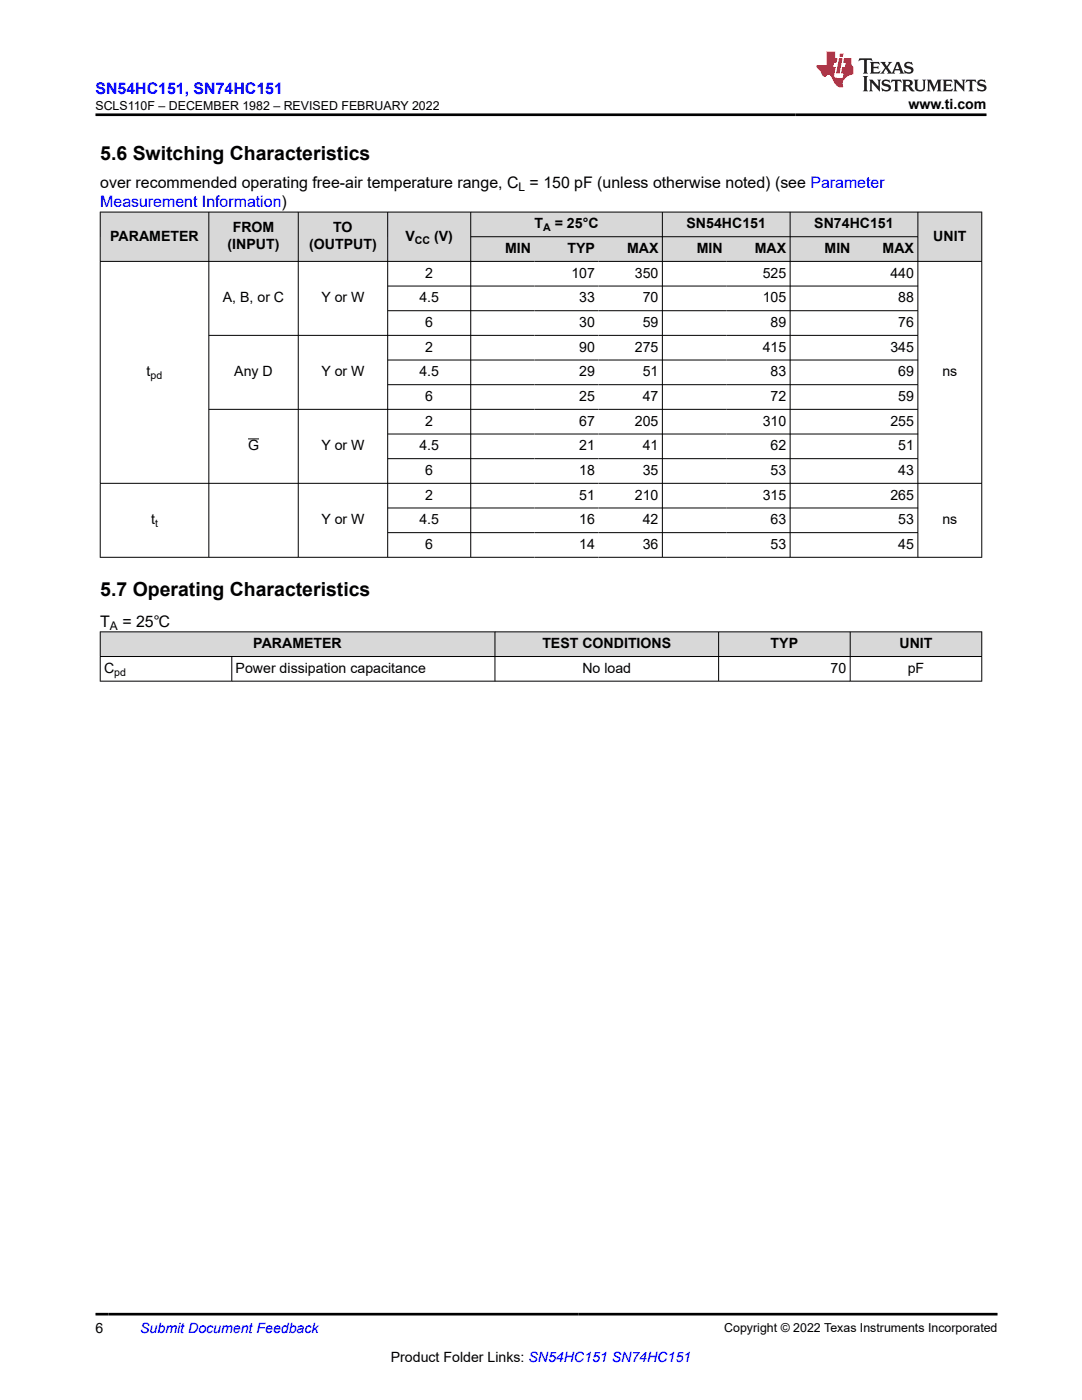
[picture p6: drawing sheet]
<svg xmlns="http://www.w3.org/2000/svg" width="216mm" height="279mm" viewBox="0 0 216 279" stroke-linecap="round" stroke-linejoin="round" font-family="sans-serif">
<g fill="#d8d8d8">
<path d="M20 42.3h175.9v4.9h-175.9z" fill-rule="evenodd"/>
<path d="M20.1 42.4h21.5v9.7h-21.5z" fill-rule="evenodd"/>
<path d="M41.7 42.4h17.8v9.7h-17.8z" fill-rule="evenodd"/>
<path d="M59.6 42.4h17.7v9.7h-17.7z" fill-rule="evenodd"/>
<path d="M77.4 42.4h16.5v9.7h-16.5z" fill-rule="evenodd"/>
<path d="M94 42.4h38.1v4.8h-38.1z" fill-rule="evenodd"/>
<path d="M132.2 42.4h25.4v4.8h-25.4z" fill-rule="evenodd"/>
<path d="M157.7 42.4h25.4v4.8h-25.4z" fill-rule="evenodd"/>
<path d="M183.2 42.4h12.6v9.7h-12.6z" fill-rule="evenodd"/>
<path d="M94 47.3h12.7v4.8h-12.7z" fill-rule="evenodd"/>
<path d="M106.7 47.3h12.7v4.8h-12.7z" fill-rule="evenodd"/>
<path d="M119.4 47.3h12.7v4.8h-12.7z" fill-rule="evenodd"/>
<path d="M132.2 47.3h12.7v4.8h-12.7z" fill-rule="evenodd"/>
<path d="M144.9 47.3h12.7v4.8h-12.7z" fill-rule="evenodd"/>
<path d="M157.7 47.3h12.7v4.8h-12.7z" fill-rule="evenodd"/>
<path d="M170.4 47.3h12.7v4.8h-12.7z" fill-rule="evenodd"/>
</g>
<g fill="none" stroke="#000" stroke-width=".2">
<path d="M19.9 42.3h176.1M19.9 52.2h176.1M20 42.3v69M41.7 42.3v69M59.5 42.3v69M77.4 42.3v69M77.4 57.1h105.8M93.9 42.3v69M93.9 47.2h89.3M132.2 42.3v69M157.7 42.3v69M183.2 42.3v69"/>
<path d="M195.9 42.3v69M41.7 66.9h141.5M77.4 62h105.8M77.4 71.9h105.8M77.4 76.8h105.8M19.9 96.5h176.1M41.7 81.7h141.5M49.5 87.6h2.2M77.4 86.6h105.8M77.4 91.5h105.8M19.9 111.2h176.1M77.4 101.4h105.8"/>
<path d="M77.4 106.3h105.8"/>
</g>
<g fill="#d8d8d8">
<path d="M20 126.1h175.9v4.9h-175.9z" fill-rule="evenodd"/>
<path d="M20.1 126.2h78.6v4.8h-78.6z" fill-rule="evenodd"/>
<path d="M98.8 126.2h44.5v4.8h-44.5z" fill-rule="evenodd"/>
<path d="M143.5 126.2h26.1v4.8h-26.1z" fill-rule="evenodd"/>
<path d="M169.7 126.2h26.1v4.8h-26.1z" fill-rule="evenodd"/>
</g>
<path d="M19.9 126.1h176.1M19.9 131h176.1M19.9 135.9h176.1M20 126v10M46.3 131v5M98.8 126v10M143.4 126v10M169.6 126v10M195.9 126v10" fill="none" stroke="#000" stroke-width=".2"/>
<path d="M171.5 11.6l-.2 .6 .5-.2h.6v.1v2.2l-.2 .4h1l-.2-.4v-2.2v-.1h.5l.5 .2-.1-.6zM173.6 12.4l.2 .3v1.6l-.2 .4h1.9l.1-.6a1.08 1.08 0 0 1-1.3 .2v-.7h.6l.4 .2v-.7l-.4 .2h-.6v-.5l.2-.2a1 1 0 0 1 1 .3l-.1-.5zM175.7 12.4l.9 1.1-1 1.2h.9l-.2-.2 .5-.8 .4 .8-.2 .2h1.6l-.2-.2 .2-.5h.9l.1 .5-.1 .2h.9l-.2-.4-.8-1.9h-.5l-.9 2.1-.9-1.1 .9-1h-.8l.2 .2-.4 .6-.4-.6 .2-.2zM179 12.8l.4 1h-.7zM180.7 12.5a.65 .65 0 0 0-.2 .7 .65 .65 0 0 0 .6 .5l.6 .1 .1 .3a.79 .79 0 0 1-.7 .4 .79 .79 0 0 1-.7-.5l.1 .7 .2-.1a.93 .93 0 0 0 1.1 0 .93 .93 0 0 0 .4-.9 1.46 1.46 0 0 0-1.2-.6l-.1-.3a1.09 1.09 0 0 1 1.2 .2l-.2-.6-.1 .1-.5-.2zM172.2 15.2l.2 .4v2.2l-.2 .4h1l-.2-.4v-2.2l.2-.4zM173.4 15.9l.2 .4v1.5l-.2 .4h.8l-.3-.4 .1-1.3 1.6 1.8v-2l.2-.4h-.7l.1 .2 .1 1.1-1.2-1.3zM176.2 16a.65 .65 0 0 0-.2 .8 .65 .65 0 0 0 .6 .4l.6 .2 .1 .2a.79 .79 0 0 1-.7 .4 .79 .79 0 0 1-.7-.5l.1 .7 .2-.1a.93 .93 0 0 0 1.1 .1 .93 .93 0 0 0 .4-1 1.46 1.46 0 0 0-1.2-.5l-.1-.4a1.09 1.09 0 0 1 1.2 .2l-.1-.6-.2 .1-.5-.1zM177.9 15.9l-.1 .6a.63 .63 0 0 1 .8-.3v1.6l-.3 .4h1l-.2-.4v-1.6a.66 .66 0 0 1 .8 .3l-.1-.6zM180 15.9l.2 .4v1.5l-.2 .4h1l-.2-.2-.1-.7h.5l.1 .2a.79 .79 0 0 0 1.2 .6l-1-.9a.61 .61 0 0 0 .6-.6 .61 .61 0 0 0-.5-.7zM180.8 16.2h.1a.47 .47 0 0 1 .5 .1 .47 .47 0 0 1 .1 .5l-.1 .1-.7 .1zM182.3 15.9l.2 .2a2.27 2.27 0 0 0 .4 2 1.04 1.04 0 0 0 1.7-.7v-1.3l.2-.2h-.8l.2 .4v1.1a.6 .6 0 0 1-.6 .6 .6 .6 0 0 1-.6-.6v-1.1l.3-.4zM184.9 15.9l.2 .4v1.5l-.2 .4h.8l-.3-.4v-1.4l.9 1.9 .9-1.9v1.4l-.3 .4h1l-.2-.4v-1.5l.2-.4h-.8l-.7 1.5-.6-1.5zM188.1 15.9l.2 .4v1.5l-.2 .4h1.9l.1-.6a1.09 1.09 0 0 1-1.3 .2v-.7h.6l.4 .2v-.6l-.4 .2h-.6v-.6l.2-.1a1.01 1.01 0 0 1 1 .3l-.1-.6zM190.2 15.9l.3 .4v1.5l-.3 .4h.8l-.2-.4v-1.3l1.6 1.8v-2l.2-.4h-.7l.2 .2v1.1l-1.2-1.3zM192.8 15.9l-.1 .6a.63 .63 0 0 1 .8-.3v1.6l-.3 .4h1l-.2-.4v-1.6a.66 .66 0 0 1 .8 .3l-.1-.6zM195.2 16a.65 .65 0 0 0-.2 .8 .65 .65 0 0 0 .6 .4l.6 .2 .2 .2a.79 .79 0 0 1-.7 .4 .79 .79 0 0 1-.7-.5l.1 .7 .2-.1a.93 .93 0 0 0 1 .1 .93 .93 0 0 0 .5-1 1.46 1.46 0 0 0-1.3-.5v-.4a1.09 1.09 0 0 1 1.2 .2l-.2-.6-.2 .1-.5-.1z" fill="#231f20"/>
<path d="M164.9 10.3v2.7h-2l.1 .4 .8 1a.95 .95 0 0 0 1 .9 .59 .59 0 0 1 .5-.4 .59 .59 0 0 1 .5 .3l.4 .8a1.59 1.59 0 0 0 2.1 1.4 1.61 1.61 0 0 1 1-2.3l1-.3-.1-1.5a1.59 1.59 0 0 1-.3-1.7h-1.5l-.2 .9h.6l-.2 .9h-.5l-.2 .9v.3l.4 .1-.1 .9h-.7a.73 .73 0 0 1-1-.7l.3-1.5h-.5l.1-.9h.5l.2-.9h-.5v-1.3zM167.4 11.6l-.6 3.1h.7l.6-3.1zM167.6 10.7l-.1 .6h.7l.1-.6z" fill="#ed1c24"/>
<path d="M19 22.9h177.8M19 262.3h180" fill="none" stroke="#000" stroke-width=".53"/>
<g font-size="3.9">
<text x="20" y="32">5.6 Switching Characteristics</text>
<text x="20" y="118.9">5.7 Operating Characteristics</text>
</g>
<g font-size="3.2" fill="#00f">
<text x="19" y="18.7">SN54HC151, SN74HC151</text>
<text x="20" y="41.3">Measurement Information)</text>
</g>
<g font-size="3.2">
<text x="20" y="37.5">over recommended operating free-air temperature range, C = 150 pF (unless otherwise noted) (see Parameter</text>
<text x="20" y="125">T</text>
<text x="24.4" y="125">= 25℃</text>
</g>
<g font-size="2.8">
<text x="181.3" y="21.8">www.ti.com</text>
<text x="46.4" y="46.4">FROM</text>
<text x="66.5" y="46.4">TO</text>
<text x="106.7" y="45.6">T</text>
<text x="110.7" y="45.6">= 25°C</text>
<text x="137" y="45.6">SN54HC151</text>
<text x="162.5" y="45.6">SN74HC151</text>
<text x="22" y="48.1">PARAMETER</text>
<text x="45.4" y="49.8">(INPUT)</text>
<text x="61.7" y="49.8">(OUTPUT)</text>
<text x="80.9" y="48.1">V</text>
<text x="86.6" y="48.1">(V)</text>
<text x="100.8" y="50.5">MIN</text>
<text x="113.2" y="50.5">TYP</text>
<text x="125.1" y="50.5">MAX</text>
<text x="139" y="50.5">MIN</text>
<text x="150.6" y="50.5">MAX</text>
<text x="164.5" y="50.5">MIN</text>
<text x="176.1" y="50.5">MAX</text>
<text x="186.2" y="48.1">UNIT</text>
<text x="84.9" y="55.4">2</text>
<text x="114" y="55.4">107</text>
<text x="126.7" y="55.4">350</text>
<text x="152.2" y="55.4">525</text>
<text x="177.7" y="55.4">440</text>
<text x="44.5" y="60.4">A, B, or C</text>
<text x="64.1" y="60.4">Y or W</text>
<text x="83.7" y="60.4">4.5</text>
<text x="84.9" y="65.3">6</text>
<text x="115.6" y="60.4">33</text>
<text x="115.6" y="65.3">30</text>
<text x="128.3" y="60.4">70</text>
<text x="128.3" y="65.3">59</text>
<text x="152.2" y="60.4">105</text>
<text x="153.8" y="65.3">89</text>
<text x="179.2" y="60.4">88</text>
<text x="179.2" y="65.3">76</text>
<text x="84.9" y="70.2">2</text>
<text x="115.6" y="70.2">90</text>
<text x="126.7" y="70.2">275</text>
<text x="152.2" y="70.2">415</text>
<text x="177.7" y="70.2">345</text>
<text x="29.3" y="75.1">t</text>
<text x="46.7" y="75.1">Any D</text>
<text x="64.1" y="75.1">Y or W</text>
<text x="83.7" y="75.1">4.5</text>
<text x="115.6" y="75.1">29</text>
<text x="128.3" y="75.1">51</text>
<text x="153.8" y="75.1">83</text>
<text x="179.2" y="75.1">69</text>
<text x="188" y="75.1">ns</text>
<text x="84.9" y="80">6</text>
<text x="115.6" y="80">25</text>
<text x="128.3" y="80">47</text>
<text x="153.8" y="80">72</text>
<text x="179.2" y="80">59</text>
<text x="49.5" y="89.9">G</text>
<text x="64.1" y="89.9">Y or W</text>
<text x="83.7" y="89.9">4.5</text>
<text x="84.9" y="85">2</text>
<text x="115.6" y="85">67</text>
<text x="115.6" y="89.9">21</text>
<text x="126.7" y="85">205</text>
<text x="128.3" y="89.9">41</text>
<text x="152.2" y="85">310</text>
<text x="153.8" y="89.9">62</text>
<text x="177.7" y="85">255</text>
<text x="179.2" y="89.9">51</text>
<text x="84.9" y="94.8">6</text>
<text x="115.6" y="94.8">18</text>
<text x="128.3" y="94.8">35</text>
<text x="153.8" y="94.8">53</text>
<text x="179.2" y="94.8">43</text>
<text x="84.9" y="99.7">2</text>
<text x="115.6" y="99.7">51</text>
<text x="126.7" y="99.7">210</text>
<text x="152.2" y="99.7">315</text>
<text x="177.7" y="99.7">265</text>
<text x="30.1" y="104.7">t</text>
<text x="64.1" y="104.7">Y or W</text>
<text x="83.7" y="104.7">4.5</text>
<text x="115.6" y="104.7">16</text>
<text x="128.3" y="104.7">42</text>
<text x="153.8" y="104.7">63</text>
<text x="179.2" y="104.7">53</text>
<text x="188" y="104.7">ns</text>
<text x="84.9" y="109.6">6</text>
<text x="115.6" y="109.6">14</text>
<text x="128.3" y="109.6">36</text>
<text x="153.8" y="109.6">53</text>
<text x="179.2" y="109.6">45</text>
<text x="50.5" y="129.4">PARAMETER</text>
<text x="108.2" y="129.4">TEST CONDITIONS</text>
<text x="153.8" y="129.4">TYP</text>
<text x="179.5" y="129.4">UNIT</text>
<text x="20.8" y="134.3">C</text>
<text x="47" y="134.3">Power dissipation capacitance</text>
<text x="116.2" y="134.3">No load</text>
<text x="165.7" y="134.3">70</text>
<text x="181.1" y="134.3">pF</text>
<text x="19" y="266.1">6</text>
<text x="78" y="271.7">Product Folder Links: SN54HC151 SN74HC151</text>
</g>
<text font-size="2.8" fill="#00f" x="28" y="266.1">Submit Document Feedback</text>
<g font-size="2.5">
<text x="19" y="21.9">SCLS110F – DECEMBER 1982 – REVISED FEBRUARY 2022</text>
<text x="144.5" y="265.8">Copyright © 2022 Texas Instruments Incorporated</text>
</g>
<g font-size="2.4">
<text x="103.5" y="38.1">L</text>
<text x="21.9" y="125.7">A</text>
</g>
<g font-size="2.1">
<text x="108.4" y="46.2">A</text>
<text x="82.8" y="48.6">CC</text>
<text x="30" y="75.7">pd</text>
<text x="30.9" y="105.2">t</text>
<text x="22.8" y="134.9">pd</text>
</g>
</svg>
